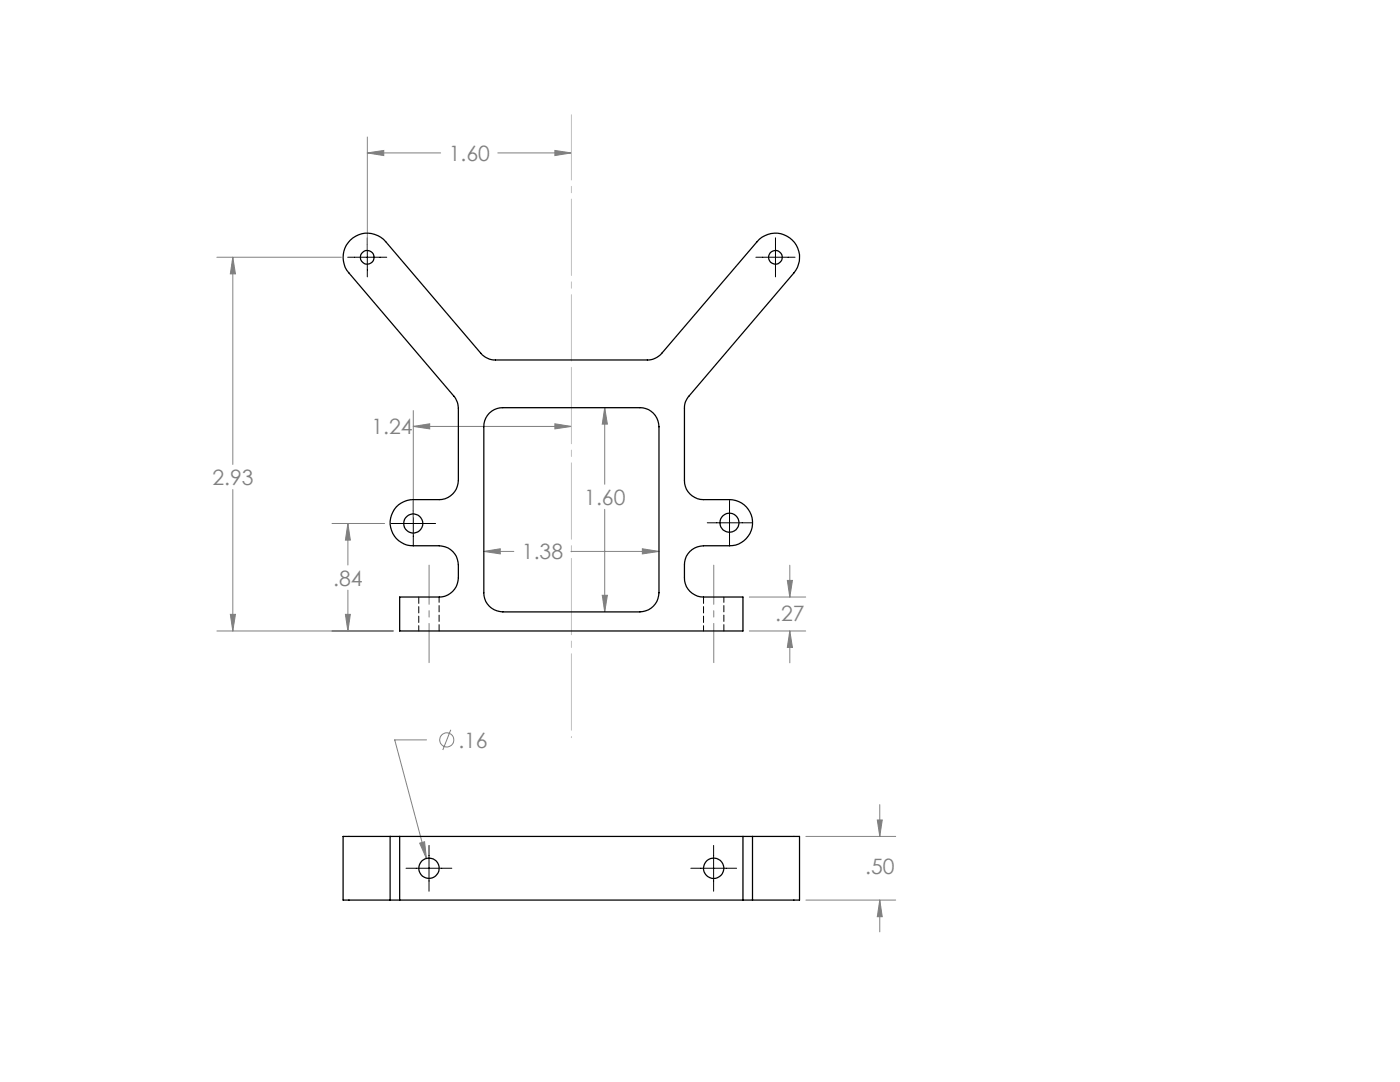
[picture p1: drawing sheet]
<svg xmlns="http://www.w3.org/2000/svg" width="279mm" height="216mm" viewBox="0 0 279 216" stroke-linecap="round" stroke-linejoin="round" font-family="sans-serif">
<g fill="none" stroke="#808080" stroke-width=".2">
<path d="M73.3 30.5l3.3-.5v1zM73.3 27.3v22.8M73.3 30.5h14.6M99.3 30.5h14.7M110.7 30l3.3 .5-3.3 .5zM43.3 51.3h24.8M46.5 51.3l.5 3.3h-1zM46.5 51.3v41.4M46.5 97.7v28.2M82.5 85.1l3.3-.5v1zM82.5 85.1h.1M82.5 81.9v21.3"/>
<path d="M82.5 85.1h31.5M110.7 84.6l3.3 .5-3.3 .5zM120.7 81.4l.5 3.2h-1zM120.7 81.4v15.2M66.3 104.5h10.5M69.4 104.5l.5 3.3h-1zM69.4 104.5v8.2M69.4 117.8v8.1M96.6 110l3.2-.5v1zM96.6 110h6M113.9 110h17.6M120.2 118.8h1l-.5 3.3z"/>
<path d="M120.7 101.6v20.5M128.2 109.5l3.3 .5-3.3 .5zM149.5 119.1h11.3M157.1 115.8h1.1l-.6 3.3zM157.6 112.8v6.3M43.3 125.9h35.2M46 122.6h1l-.5 3.3zM68.9 122.6h1l-.5 3.3zM149.5 125.9h11.3M157.6 125.9l.6 3.3h-1.1zM157.6 125.9v6.4M85.1 147.6h-6.3l6.3 23.7"/>
<path d="M90 145.6l-1.6 4M83.7 168.2l1-.2 .4 3.3zM160.8 179.6h18M160.8 166.9h18M175.1 163.6h1l-.5 3.3zM175.6 179.6l.5 3.3h-1zM175.6 160.5v6.4M175.6 179.6v6.3"/>
<circle cx="89.2" cy="147.6" r="1.4"/>
</g>
<path d="M69.4 51.3h7.8M73.3 47.4v7.8M150.8 51.3h7.9M154.8 47.4v7.8M145.6 99.9v8.9M78 104.5h8.9M82.5 100v8.9M141.1 104.3h8.9M81 173.2h9.2M85.6 168.7v9.1M137.9 173.2h9.1M142.4 168.7v9.1" fill="none" stroke="#000" stroke-width=".2"/>
<path d="M85.6 112.8v19.4M142.4 112.8v19.4" fill="none" stroke="#808080" stroke-width=".2" stroke-dasharray="15.2 1.3 1.3 1.3" stroke-dashoffset="7.4"/>
<path d="M114 71.8v75.4" fill="none" stroke="#c0c0c0" stroke-width=".2" stroke-dasharray="15.2 1.3 1.3 1.3" stroke-dashoffset="-1.5"/>
<path d="M114 22.9v48.9" fill="none" stroke="#c0c0c0" stroke-width=".2" stroke-dasharray="15.2 1.3 1.3 1.3" stroke-dashoffset="2.2"/>
<g fill="#808080">
<path d="M73.3 30.5l3.3-.5v1zM110.7 30l3.3 .5-3.3 .5zM82.5 85.1l3.3-.5v1zM110.7 84.6l3.3 .5-3.3 .5z"/>
<path d="M128.2 109.5l3.3 .5-3.3 .5zM96.6 110l3.2-.5v1zM120.7 81.4l.5 3.2h-1zM120.2 118.8h1l-.5 3.3zM68.9 122.6h1l-.5 3.3zM69.4 104.5l.5 3.3h-1zM46 122.6h1l-.5 3.3zM46.5 51.3l.5 3.3h-1zM157.6 125.9l.6 3.3h-1.1zM157.1 115.8h1.1l-.6 3.3zM83.7 168.2l1.4 3.1-.4-3.3zM175.6 179.6l.5 3.3h-1zM175.1 163.6h1l-.5 3.3z"/>
</g>
<g fill="none" stroke="#000" stroke-width=".25">
<path d="M69.9 47.9a4.8 4.8 0 0 1 7.1 .3l19 22.3a3.8 3.8 0 0 0 2.9 1.3h30.3a3.8 3.8 0 0 0 2.9-1.3l19-22.3a4.8 4.8 0 0 1 6.8-.5 4.8 4.8 0 0 1 .5 6.8l-20.9 24.5a3.4 3.4 0 0 0-.9 2.5v14.4a3.8 3.8 0 0 0 3.8 3.8h5.2a4.6 4.6 0 0 1 4.6 4.6 4.6 4.6 0 0 1-4.6 4.6h-5.2a3.8 3.8 0 0 0-3.8 3.8 7.6 7.6 0 0 0 .4 4.4 3.9 3.9 0 0 0 3.4 2h7.9v6.8h-68.5v-6.8h7.9a3.9 3.9 0 0 0 3.8-3.8 8.1 8.1 0 0 0-.4-4.3 3.9 3.9 0 0 0-3.4-2.1h-5.2a4.6 4.6 0 0 1-4.7-4.6 4.6 4.6 0 0 1 4.7-4.6h5.2a3.9 3.9 0 0 0 3.8-3.8v-14.4a3.8 3.8 0 0 0-.9-2.5l-21-24.5a4.8 4.8 0 0 1 .3-6.6zM97.6 82.4a3.8 3.8 0 0 1 2.8-1h27.3a3.8 3.8 0 0 1 3.8 3.8v33.1a3.9 3.9 0 0 1-3.8 3.8h-27.3a3.8 3.8 0 0 1-3.8-3.8v-33.1a3.8 3.8 0 0 1 1-2.8zM77.9 166.9h1.9M77.9 179.6h1.9M77.9 166.9h-9.4v12.7h9.4M77.9 166.9v12.7M79.8 166.9v12.7M79.8 166.9h68.5M79.8 179.6h68.5M148.3 166.9h1.9M148.3 179.6h1.9M148.3 166.9v12.7"/>
<path d="M150.2 166.9h9.4v12.7h-9.4M150.2 166.9v12.7"/>
<circle cx="73.3" cy="51.3" r="1.36"/>
<circle cx="154.8" cy="51.4" r="1.36"/>
<circle cx="82.5" cy="104.5" r="1.91"/>
<circle cx="145.6" cy="104.3" r="1.9"/>
<circle cx="85.6" cy="173.3" r="2.02"/>
<circle cx="142.4" cy="173.3" r="2.03"/>
</g>
<path d="M83.6 119.1v6.8M140.4 119.1v6.8M87.6 125.9v-6.8M144.5 125.9v-6.8" fill="none" stroke="#000" stroke-width=".2" stroke-dasharray="1.3 .6"/>
<g font-size="4.2" fill="#808080">
<text x="89.6" y="32.1">1.60</text>
<text x="74.1" y="86.7">1.24</text>
<text x="42.4" y="96.7">2.93</text>
<text x="116.6" y="100.7">1.60</text>
<text x="104.2" y="111.6">1.38</text>
<text x="66.5" y="116.8">.84</text>
<text x="154.7" y="123.9">.27</text>
<text x="91.5" y="149.2">.16</text>
<text x="172.7" y="174.4">.50</text>
</g>
</svg>
